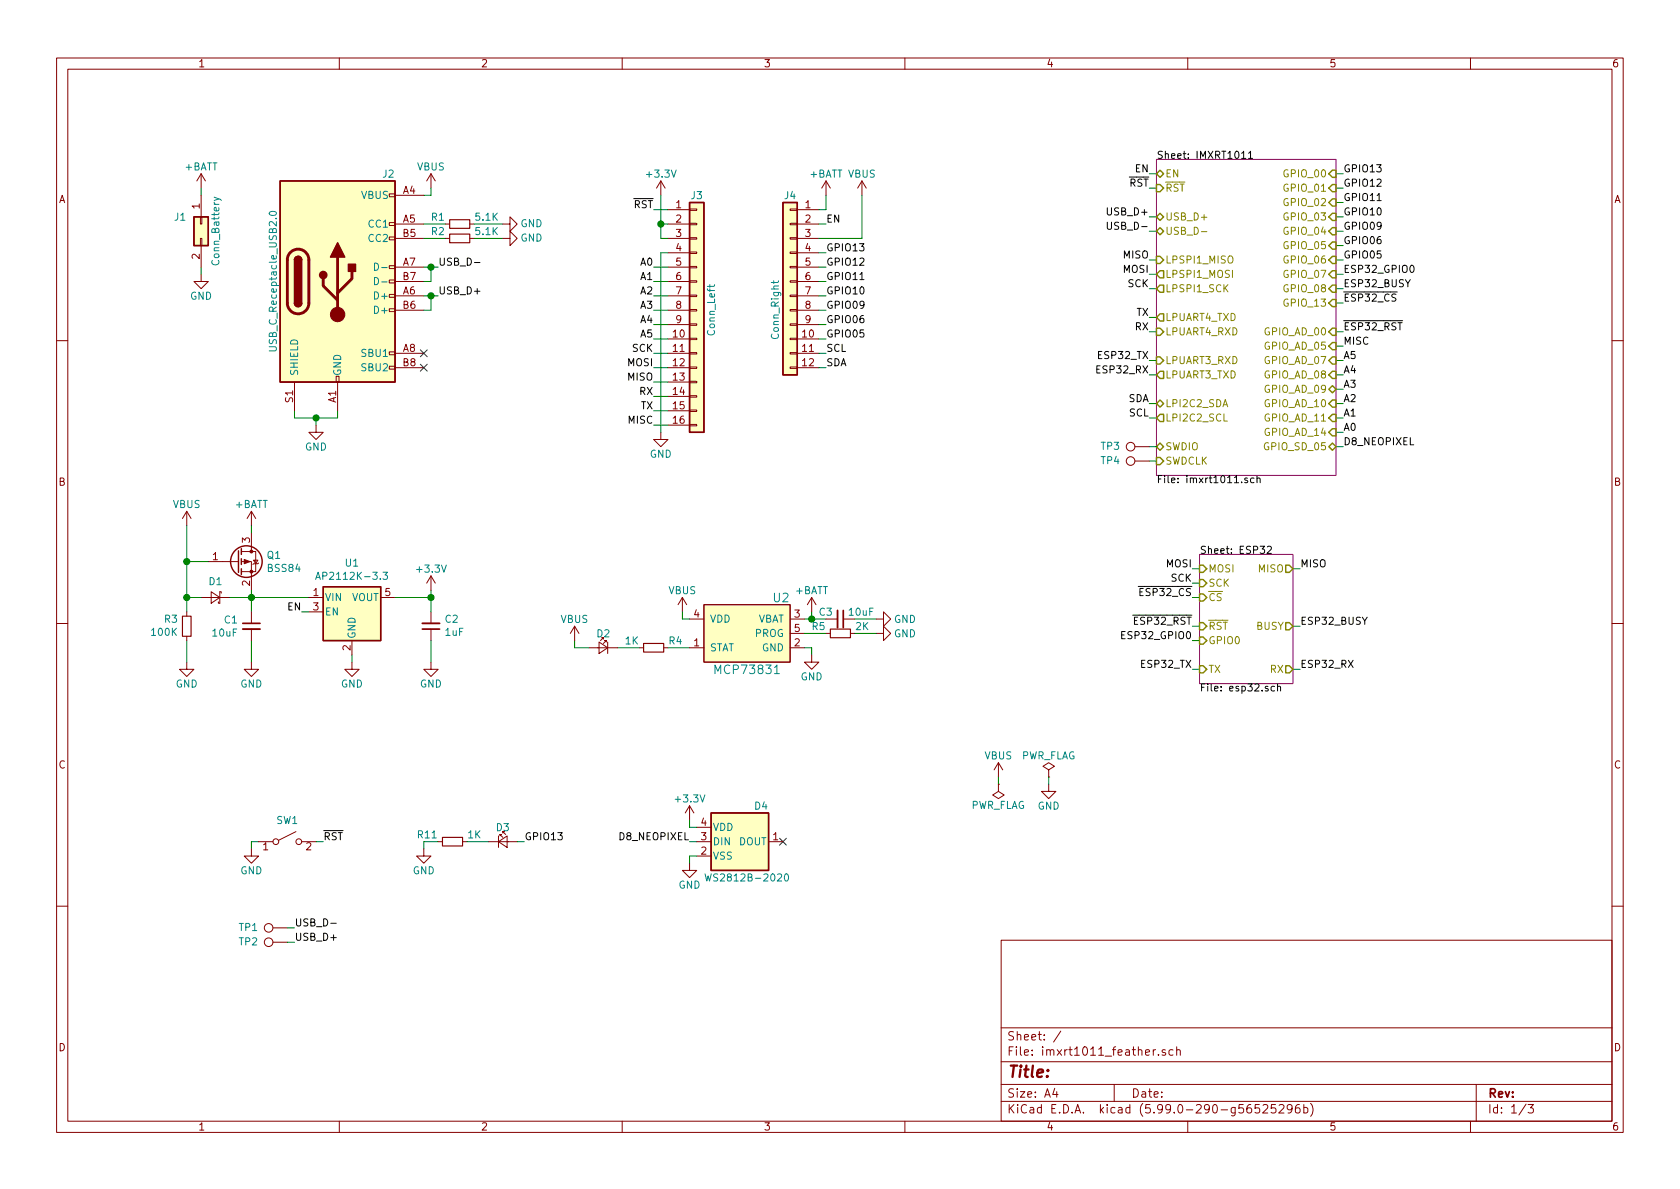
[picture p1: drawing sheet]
EESchema Schematic File Version 5
EELAYER 30 0
EELAYER END
$Descr A4 11693 8268
encoding utf-8
Sheet 1 3
Title ""
Date ""
Rev ""
Comp ""
Comment1 ""
Comment2 ""
Comment3 ""
Comment4 ""
Comment5 ""
Comment6 ""
Comment7 ""
Comment8 ""
Comment9 ""
$EndDescr
$Comp
L power:GND #PWR0101
U 1 1
P 1400 1900
F 0 "#PWR0101" H 1400 1650 50  0001 C CNN
F 1 "GND" H 1400 1750 50  0000 C CNN
F 2 "" H 1400 1900 50  0001 C CNN
F 3 "" H 1400 1900 50  0001 C CNN
	1    1400 1900
	1    0    0    -1  
$EndComp
$Comp
L power:+BATT #PWR0102
U 1 1
P 1400 1300
F 0 "#PWR0102" H 1400 1150 50  0001 C CNN
F 1 "+BATT" H 1400 1450 50  0000 C CNN
F 2 "" H 1400 1300 50  0001 C CNN
F 3 "" H 1400 1300 50  0001 C CNN
	1    1400 1300
	1    0    0    -1  
$EndComp
Wire Wire Line
	1400 1850 1400 1900
Wire Wire Line
	1400 1350 1400 1300
$Comp
L Connector_Generic:Conn_01x12 J4
U 1 1
P 5500 1950
F 0 "J4" H 5500 2550 50  0000 C CNN
F 1 "Conn_Right" V 5600 1750 50  0000 C CNN
F 2 "Connector_PinSocket_2.54mm:PinSocket_1x12_P2.54mm_Vertical" H 5500 1950 50  0001 C CNN
F 3 "~" H 5500 1950 50  0001 C CNN
	1    5500 1950
	-1   0    0    -1  
$EndComp
$Comp
L Connector_Generic:Conn_01x16 J3
U 1 1
P 4850 2150
F 0 "J3" H 4850 2950 50  0000 C CNN
F 1 "Conn_Left" V 4950 2150 50  0000 C CNN
F 2 "Connector_PinSocket_2.54mm:PinSocket_1x16_P2.54mm_Vertical" H 4850 2150 50  0001 C CNN
F 3 "~" H 4850 2150 50  0001 C CNN
	1    4850 2150
	1    0    0    -1  
$EndComp
Wire Wire Line
	4650 1550 4600 1550
Wire Wire Line
	4650 1650 4600 1650
Wire Wire Line
	4650 1750 4600 1750
Wire Wire Line
	4650 1950 4550 1950
Wire Wire Line
	4650 2050 4550 2050
Wire Wire Line
	4650 2150 4550 2150
Wire Wire Line
	4650 2250 4550 2250
Wire Wire Line
	4650 2350 4550 2350
Wire Wire Line
	4650 2450 4550 2450
Wire Wire Line
	4650 2550 4550 2550
Wire Wire Line
	4650 2650 4550 2650
Wire Wire Line
	4650 2750 4550 2750
Wire Wire Line
	4650 2850 4550 2850
Wire Wire Line
	4650 2950 4550 2950
Wire Wire Line
	5700 1450 5750 1450
Text Label 4550 1450 2    50   ~ 0
~RST~
Text Label 4550 1850 2    50   ~ 0
A0
Text Label 4550 1950 2    50   ~ 0
A1
Text Label 4550 2050 2    50   ~ 0
A2
Text Label 4550 2150 2    50   ~ 0
A3
Text Label 4550 2250 2    50   ~ 0
A4
Text Label 4550 2350 2    50   ~ 0
A5
Text Label 4550 2450 2    50   ~ 0
SCK
Text Label 4550 2550 2    50   ~ 0
MOSI
Text Label 4550 2650 2    50   ~ 0
MISO
Text Label 4550 2750 2    50   ~ 0
RX
Text Label 4550 2850 2    50   ~ 0
TX
Text Label 4550 2950 2    50   ~ 0
MISC
$Comp
L power:+BATT #PWR0103
U 1 1
P 5750 1350
F 0 "#PWR0103" H 5750 1200 50  0001 C CNN
F 1 "+BATT" H 5750 1500 50  0000 C CNN
F 2 "" H 5750 1350 50  0001 C CNN
F 3 "" H 5750 1350 50  0001 C CNN
	1    5750 1350
	1    0    0    -1  
$EndComp
$Comp
L power:VBUS #PWR0104
U 1 1
P 6000 1350
F 0 "#PWR0104" H 6000 1200 50  0001 C CNN
F 1 "VBUS" H 6000 1500 50  0000 C CNN
F 2 "" H 6000 1350 50  0001 C CNN
F 3 "" H 6000 1350 50  0001 C CNN
	1    6000 1350
	1    0    0    -1  
$EndComp
$Comp
L power:VBUS #PWR0105
U 1 1
P 3000 1300
F 0 "#PWR0105" H 3000 1150 50  0001 C CNN
F 1 "VBUS" H 3000 1450 50  0000 C CNN
F 2 "" H 3000 1300 50  0001 C CNN
F 3 "" H 3000 1300 50  0001 C CNN
	1    3000 1300
	1    0    0    -1  
$EndComp
Wire Wire Line
	2950 1350 3000 1350
Wire Wire Line
	3000 1350 3000 1300
Wire Wire Line
	2350 2850 2350 2900
Wire Wire Line
	2350 2900 2200 2900
Wire Wire Line
	2050 2900 2050 2850
Wire Wire Line
	2200 2900 2200 2950
Connection ~ 2200 2900
Wire Wire Line
	2200 2900 2050 2900
$Comp
L power:GND #PWR0106
U 1 1
P 2200 2950
F 0 "#PWR0106" H 2200 2700 50  0001 C CNN
F 1 "GND" H 2200 2800 50  0000 C CNN
F 2 "" H 2200 2950 50  0001 C CNN
F 3 "" H 2200 2950 50  0001 C CNN
	1    2200 2950
	1    0    0    -1  
$EndComp
$Comp
L power:GND #PWR0108
U 1 1
P 4600 3000
F 0 "#PWR0108" H 4600 2750 50  0001 C CNN
F 1 "GND" H 4600 2850 50  0000 C CNN
F 2 "" H 4600 3000 50  0001 C CNN
F 3 "" H 4600 3000 50  0001 C CNN
	1    4600 3000
	1    0    0    -1  
$EndComp
Wire Wire Line
	5750 1450 5750 1350
Wire Wire Line
	6000 1350 6000 1650
Wire Wire Line
	5700 1650 6000 1650
Text Label 5750 2350 0    50   ~ 0
GPIO05
Text Label 5750 2250 0    50   ~ 0
GPIO06
Text Label 5750 2150 0    50   ~ 0
GPIO09
Text Label 5750 2050 0    50   ~ 0
GPIO10
Text Label 5750 1950 0    50   ~ 0
GPIO11
Text Label 5750 1850 0    50   ~ 0
GPIO12
Text Label 5750 1750 0    50   ~ 0
GPIO13
Text Label 5750 2450 0    50   ~ 0
SCL
Text Label 5750 2550 0    50   ~ 0
SDA
Wire Wire Line
	5700 2550 5750 2550
Wire Wire Line
	5700 2450 5750 2450
Wire Wire Line
	5700 2350 5750 2350
Wire Wire Line
	5700 2250 5750 2250
Wire Wire Line
	5700 2150 5750 2150
Wire Wire Line
	5700 2050 5750 2050
Wire Wire Line
	5700 1950 5750 1950
Wire Wire Line
	5700 1850 5750 1850
Wire Wire Line
	5700 1750 5750 1750
Wire Wire Line
	5700 1550 5750 1550
Text Label 5750 1550 0    50   ~ 0
EN
$Comp
L Connector:USB_C_Receptacle_USB2.0 J2
U 1 1
P 2350 1950
F 0 "J2" H 2750 2700 50  0000 R CNN
F 1 "USB_C_Receptacle_USB2.0" V 1900 1950 50  0000 C CNN
F 2 "Connector_USB:USB_C_Receptacle_HRO_TYPE-C-31-M-12" H 2500 1950 50  0001 C CNN
F 3 "https://www.usb.org/sites/default/files/documents/usb_type-c.zip" H 2500 1950 50  0001 C CNN
F 4 "C319148" H 2350 1950 50  0001 C CNN "LCSC"
	1    2350 1950
	1    0    0    -1  
$EndComp
Wire Wire Line
	2950 1850 3000 1850
Wire Wire Line
	2950 1950 3000 1950
Wire Wire Line
	2950 2050 3000 2050
Wire Wire Line
	2950 2150 3000 2150
NoConn ~ 2950 2450
NoConn ~ 2950 2550
Wire Wire Line
	3000 1950 3000 1850
Wire Wire Line
	3050 1850 3000 1850
Connection ~ 3000 1850
Wire Wire Line
	3000 2150 3000 2050
Wire Wire Line
	3000 2050 3050 2050
Connection ~ 3000 2050
$Comp
L Device:R_Small R1
U 1 1
P 3200 1550
F 0 "R1" V 3150 1450 50  0000 R CNN
F 1 "5.1K" V 3150 1650 50  0000 L CNN
F 2 "Resistor_SMD:R_0402_1005Metric" H 3200 1550 50  0001 C CNN
F 3 "~" H 3200 1550 50  0001 C CNN
	1    3200 1550
	0    1    1    0   
$EndComp
Wire Wire Line
	2950 1550 3100 1550
$Comp
L Device:R_Small R2
U 1 1
P 3200 1650
F 0 "R2" V 3150 1550 50  0000 R CNN
F 1 "5.1K" V 3150 1750 50  0000 L CNN
F 2 "Resistor_SMD:R_0402_1005Metric" H 3200 1650 50  0001 C CNN
F 3 "~" H 3200 1650 50  0001 C CNN
	1    3200 1650
	0    1    1    0   
$EndComp
Wire Wire Line
	2950 1650 3100 1650
Wire Wire Line
	3300 1550 3500 1550
Wire Wire Line
	3300 1650 3500 1650
$Comp
L power:GND #PWR01
U 1 1
P 3500 1550
F 0 "#PWR01" H 3500 1300 50  0001 C CNN
F 1 "GND" V 3500 1350 50  0000 C CNN
F 2 "" H 3500 1550 50  0001 C CNN
F 3 "" H 3500 1550 50  0001 C CNN
	1    3500 1550
	0    -1   -1   0   
$EndComp
$Comp
L power:GND #PWR02
U 1 1
P 3500 1650
F 0 "#PWR02" H 3500 1400 50  0001 C CNN
F 1 "GND" V 3500 1450 50  0000 C CNN
F 2 "" H 3500 1650 50  0001 C CNN
F 3 "" H 3500 1650 50  0001 C CNN
	1    3500 1650
	0    -1   -1   0   
$EndComp
Text Label 3050 1850 0    50   ~ 0
USB_D-
Text Label 3050 2050 0    50   ~ 0
USB_D+
$Comp
L power:VBUS #PWR03
U 1 1
P 1300 3650
F 0 "#PWR03" H 1300 3500 50  0001 C CNN
F 1 "VBUS" H 1300 3800 50  0000 C CNN
F 2 "" H 1300 3650 50  0001 C CNN
F 3 "" H 1300 3650 50  0001 C CNN
	1    1300 3650
	1    0    0    -1  
$EndComp
$Comp
L power:+BATT #PWR05
U 1 1
P 1750 3650
F 0 "#PWR05" H 1750 3500 50  0001 C CNN
F 1 "+BATT" H 1750 3800 50  0000 C CNN
F 2 "" H 1750 3650 50  0001 C CNN
F 3 "" H 1750 3650 50  0001 C CNN
	1    1750 3650
	1    0    0    -1  
$EndComp
$Comp
L Transistor_FET:BSS84 Q1
U 1 1
P 1650 3900
F 0 "Q1" H 1854 3946 50  0000 L CNN
F 1 "BSS84" H 1854 3855 50  0000 L CNN
F 2 "Package_TO_SOT_SMD:SOT-23" H 1850 3825 50  0001 L CIN
F 3 "http://assets.nexperia.com/documents/data-sheet/BSS84.pdf" H 1650 3900 50  0001 L CNN
F 4 "C85202" H 1650 3900 50  0001 C CNN "LCSC"
	1    1650 3900
	1    0    0    -1  
$EndComp
Wire Wire Line
	1750 3700 1750 3650
Wire Wire Line
	1750 4100 1750 4150
$Comp
L Device:D_Schottky_Small D1
U 1 1
P 1500 4150
F 0 "D1" H 1500 4263 50  0000 C CNN
F 1 "D_Schottky_Small" H 1500 4264 50  0001 C CNN
F 2 "Diode_SMD:D_SOD-323" V 1500 4150 50  0001 C CNN
F 3 "~" V 1500 4150 50  0001 C CNN
F 4 "C114023" H 1500 4150 50  0001 C CNN "LCSC"
	1    1500 4150
	-1   0    0    -1  
$EndComp
Wire Wire Line
	1600 4150 1750 4150
Connection ~ 1750 4150
Wire Wire Line
	1750 4150 1750 4250
$Comp
L Device:C_Small C2
U 1 1
P 3000 4350
F 0 "C2" H 2908 4304 50  0000 R CNN
F 1 "1uF" H 2908 4395 50  0000 R CNN
F 2 "Capacitor_SMD:C_0402_1005Metric" H 3000 4350 50  0001 C CNN
F 3 "~" H 3000 4350 50  0001 C CNN
	1    3000 4350
	-1   0    0    1   
$EndComp
Wire Wire Line
	1750 4450 1750 4600
$Comp
L power:GND #PWR04
U 1 1
P 1300 4600
F 0 "#PWR04" H 1300 4350 50  0001 C CNN
F 1 "GND" H 1300 4450 50  0000 C CNN
F 2 "" H 1300 4600 50  0001 C CNN
F 3 "" H 1300 4600 50  0001 C CNN
	1    1300 4600
	1    0    0    -1  
$EndComp
$Comp
L power:GND #PWR06
U 1 1
P 1750 4600
F 0 "#PWR06" H 1750 4350 50  0001 C CNN
F 1 "GND" H 1750 4450 50  0000 C CNN
F 2 "" H 1750 4600 50  0001 C CNN
F 3 "" H 1750 4600 50  0001 C CNN
	1    1750 4600
	1    0    0    -1  
$EndComp
Connection ~ 3000 4150
Wire Wire Line
	1750 4150 2150 4150
Wire Wire Line
	3000 4250 3000 4150
Wire Wire Line
	2450 4550 2450 4600
Wire Wire Line
	3000 4150 3000 4100
$Comp
L power:+3.3V #PWR08
U 1 1
P 3000 4100
F 0 "#PWR08" H 3000 3950 50  0001 C CNN
F 1 "+3.3V" H 3000 4250 50  0000 C CNN
F 2 "" H 3000 4100 50  0001 C CNN
F 3 "" H 3000 4100 50  0001 C CNN
	1    3000 4100
	1    0    0    -1  
$EndComp
$Comp
L power:GND #PWR07
U 1 1
P 2450 4600
F 0 "#PWR07" H 2450 4350 50  0001 C CNN
F 1 "GND" H 2450 4450 50  0000 C CNN
F 2 "" H 2450 4600 50  0001 C CNN
F 3 "" H 2450 4600 50  0001 C CNN
	1    2450 4600
	1    0    0    -1  
$EndComp
Wire Wire Line
	1300 4150 1400 4150
Wire Wire Line
	1300 4450 1300 4600
Wire Wire Line
	1300 3900 1300 4150
Wire Wire Line
	1300 3650 1300 3900
Wire Wire Line
	1300 4150 1300 4250
Connection ~ 1300 4150
Connection ~ 1300 3900
$Comp
L Device:R_Small R3
U 1 1
P 1300 4350
F 0 "R3" H 1242 4304 50  0000 R CNN
F 1 "100K" H 1242 4395 50  0000 R CNN
F 2 "Resistor_SMD:R_0402_1005Metric" H 1300 4350 50  0001 C CNN
F 3 "~" H 1300 4350 50  0001 C CNN
	1    1300 4350
	1    0    0    1   
$EndComp
Wire Wire Line
	1300 3900 1450 3900
$Comp
L Device:C_Small C1
U 1 1
P 1750 4350
F 0 "C1" H 1659 4396 50  0000 R CNN
F 1 "10uF" H 1659 4305 50  0000 R CNN
F 2 "Capacitor_SMD:C_0402_1005Metric" H 1750 4350 50  0001 C CNN
F 3 "~" H 1750 4350 50  0001 C CNN
	1    1750 4350
	1    0    0    -1  
$EndComp
Wire Wire Line
	3000 4450 3000 4600
$Comp
L power:GND #PWR09
U 1 1
P 3000 4600
F 0 "#PWR09" H 3000 4350 50  0001 C CNN
F 1 "GND" H 3000 4450 50  0000 C CNN
F 2 "" H 3000 4600 50  0001 C CNN
F 3 "" H 3000 4600 50  0001 C CNN
	1    3000 4600
	-1   0    0    -1  
$EndComp
Wire Wire Line
	5600 4300 5650 4300
$Comp
L power:VBUS #PWR011
U 1 1
P 4750 4250
F 0 "#PWR011" H 4750 4100 50  0001 C CNN
F 1 "VBUS" H 4750 4400 50  0000 C CNN
F 2 "" H 4750 4250 50  0001 C CNN
F 3 "" H 4750 4250 50  0001 C CNN
	1    4750 4250
	1    0    0    -1  
$EndComp
$Comp
L Device:R_Small R5
U 1 1
P 5850 4400
F 0 "R5" V 5800 4300 50  0000 R CNN
F 1 "2K" V 5800 4500 50  0000 L CNN
F 2 "Resistor_SMD:R_0402_1005Metric" H 5850 4400 50  0001 C CNN
F 3 "~" H 5850 4400 50  0001 C CNN
	1    5850 4400
	0    1    1    0   
$EndComp
$Comp
L Device:R_Small R4
U 1 1
P 4550 4500
F 0 "R4" V 4500 4400 50  0000 R CNN
F 1 "1K" V 4500 4600 50  0000 L CNN
F 2 "Resistor_SMD:R_0402_1005Metric" H 4550 4500 50  0001 C CNN
F 3 "~" H 4550 4500 50  0001 C CNN
	1    4550 4500
	0    -1   1    0   
$EndComp
Wire Wire Line
	4800 4500 4650 4500
Wire Wire Line
	4000 4500 4000 4450
Wire Wire Line
	4450 4500 4300 4500
$Comp
L power:VBUS #PWR010
U 1 1
P 4000 4450
F 0 "#PWR010" H 4000 4300 50  0001 C CNN
F 1 "VBUS" H 4000 4600 50  0000 C CNN
F 2 "" H 4000 4450 50  0001 C CNN
F 3 "" H 4000 4450 50  0001 C CNN
	1    4000 4450
	-1   0    0    -1  
$EndComp
$Comp
L Device:LED_Small D2
U 1 1
P 4200 4500
F 0 "D2" H 4200 4600 50  0000 C CNN
F 1 "LED_CHR" H 4200 4644 50  0001 C CNN
F 2 "LED_SMD:LED_0603_1608Metric" V 4200 4500 50  0001 C CNN
F 3 "~" V 4200 4500 50  0001 C CNN
	1    4200 4500
	-1   0    0    -1  
$EndComp
Wire Wire Line
	5650 4300 5650 4250
Wire Wire Line
	5650 4300 5750 4300
Connection ~ 5650 4300
$Comp
L power:+BATT #PWR012
U 1 1
P 5650 4250
F 0 "#PWR012" H 5650 4100 50  0001 C CNN
F 1 "+BATT" H 5650 4400 50  0000 C CNN
F 2 "" H 5650 4250 50  0001 C CNN
F 3 "" H 5650 4250 50  0001 C CNN
	1    5650 4250
	1    0    0    -1  
$EndComp
$Comp
L Device:C_Small C3
U 1 1
P 5850 4300
F 0 "C3" V 5800 4250 50  0000 R CNN
F 1 "10uF" V 5800 4350 50  0000 L CNN
F 2 "Capacitor_SMD:C_0402_1005Metric" H 5850 4300 50  0001 C CNN
F 3 "~" H 5850 4300 50  0001 C CNN
	1    5850 4300
	0    1    1    0   
$EndComp
Wire Wire Line
	5950 4300 6100 4300
$Comp
L power:GND #PWR014
U 1 1
P 6100 4300
F 0 "#PWR014" H 6100 4050 50  0001 C CNN
F 1 "GND" V 6100 4100 50  0000 C CNN
F 2 "" H 6100 4300 50  0001 C CNN
F 3 "" H 6100 4300 50  0001 C CNN
	1    6100 4300
	0    -1   1    0   
$EndComp
$Comp
L Battery_Management_Extra:MCP73831 U2
U 1 1
P 5200 4400
F 0 "U2" H 5500 4650 60  0000 R CNN
F 1 "MCP73831" H 5200 4150 60  0000 C CNN
F 2 "Package_TO_SOT_SMD:SOT-23-5" H 5200 4050 60  0001 C CNN
F 3 "https://datasheet.lcsc.com/szlcsc/Microchip-Tech-MCP73831T-2ATI-OT_C14879.pdf" H 5200 5250 60  0001 C CNN
F 4 "C14879" H 5200 4400 50  0001 C CNN "LCSC"
	1    5200 4400
	1    0    0    -1  
$EndComp
$Comp
L power:GND #PWR015
U 1 1
P 6100 4400
F 0 "#PWR015" H 6100 4150 50  0001 C CNN
F 1 "GND" V 6100 4200 50  0000 C CNN
F 2 "" H 6100 4400 50  0001 C CNN
F 3 "" H 6100 4400 50  0001 C CNN
	1    6100 4400
	0    -1   1    0   
$EndComp
Wire Wire Line
	5750 4400 5600 4400
Wire Wire Line
	5950 4400 6100 4400
Wire Wire Line
	5600 4500 5650 4500
Wire Wire Line
	5650 4500 5650 4550
$Comp
L power:GND #PWR013
U 1 1
P 5650 4550
F 0 "#PWR013" H 5650 4300 50  0001 C CNN
F 1 "GND" H 5650 4400 50  0000 C CNN
F 2 "" H 5650 4550 50  0001 C CNN
F 3 "" H 5650 4550 50  0001 C CNN
	1    5650 4550
	-1   0    0    -1  
$EndComp
Wire Wire Line
	4750 4250 4750 4300
Wire Wire Line
	4750 4300 4800 4300
Wire Wire Line
	4000 4500 4100 4500
Wire Wire Line
	1800 5850 1750 5850
Wire Wire Line
	1750 5850 1750 5900
$Comp
L power:GND #PWR016
U 1 1
P 1750 5900
F 0 "#PWR016" H 1750 5650 50  0001 C CNN
F 1 "GND" H 1750 5750 50  0000 C CNN
F 2 "" H 1750 5900 50  0001 C CNN
F 3 "" H 1750 5900 50  0001 C CNN
	1    1750 5900
	1    0    0    -1  
$EndComp
$Comp
L Switch:SW_SPST SW1
U 1 1
P 2000 5850
F 0 "SW1" H 2000 6000 50  0000 C CNN
F 1 "SW_RST" H 2000 5994 50  0001 C CNN
F 2 "Button_Switch_SMD:SW_SPST_B3U-1000P-B" H 2000 5850 50  0001 C CNN
F 3 "~" H 2000 5850 50  0001 C CNN
F 4 "C128937" H 2000 5850 50  0001 C CNN "LCSC"
	1    2000 5850
	1    0    0    -1  
$EndComp
Wire Wire Line
	2200 5850 2250 5850
Text Label 2250 5850 0    50   ~ 0
~RST~
Wire Wire Line
	4600 1550 4600 1650
Connection ~ 4600 1550
$Comp
L Regulator_Linear:AP2112K-3.3 U1
U 1 1
P 2450 4250
F 0 "U1" H 2450 4592 50  0000 C CNN
F 1 "AP2112K-3.3" H 2450 4500 50  0000 C CNN
F 2 "Package_TO_SOT_SMD:SOT-23-5" H 2450 4575 50  0001 C CNN
F 3 "https://www.diodes.com/assets/Datasheets/AP2112.pdf" H 2450 4350 50  0001 C CNN
F 4 "C51118" H 2450 4250 50  0001 C CNN "LCSC"
	1    2450 4250
	1    0    0    -1  
$EndComp
Wire Wire Line
	2150 4250 2100 4250
Text Label 2100 4250 2    50   ~ 0
EN
Wire Wire Line
	2750 4150 3000 4150
$Comp
L power:+3.3V #PWR0107
U 1 1
P 4600 1350
F 0 "#PWR0107" H 4600 1200 50  0001 C CNN
F 1 "+3.3V" H 4600 1500 50  0000 C CNN
F 2 "" H 4600 1350 50  0001 C CNN
F 3 "" H 4600 1350 50  0001 C CNN
	1    4600 1350
	1    0    0    -1  
$EndComp
Wire Wire Line
	4600 1350 4600 1550
Wire Wire Line
	4550 1450 4650 1450
Text Label 8000 2600 2    50   ~ 0
ESP32_RX
Text Label 8000 2500 2    50   ~ 0
ESP32_TX
Wire Wire Line
	9300 2900 9350 2900
Text Label 9350 2800 0    50   ~ 0
A2
Text Label 9350 1700 0    50   ~ 0
GPIO06
Wire Wire Line
	9300 2400 9350 2400
Text Label 8000 2900 2    50   ~ 0
SCL
Wire Wire Line
	9300 2700 9350 2700
Text Label 9350 2400 0    50   ~ 0
MISC
Text Label 9350 2900 0    50   ~ 0
A1
Wire Wire Line
	8050 1600 8000 1600
Text Label 9050 3950 0    50   ~ 0
MISO
Wire Wire Line
	9300 2000 9350 2000
Text Label 8300 4150 2    50   ~ 0
~ESP32_CS~
Text Label 9350 2100 0    50   ~ 0
~ESP32_CS~
Text Label 9350 2000 0    50   ~ 0
ESP32_BUSY
Text Label 8000 1200 2    50   ~ 0
EN
Text Label 9050 4650 0    50   ~ 0
ESP32_RX
Wire Wire Line
	8050 1800 8000 1800
Wire Wire Line
	8050 1300 8000 1300
Text Label 9350 1400 0    50   ~ 0
GPIO11
Wire Wire Line
	9300 1500 9350 1500
Text Label 8000 2300 2    50   ~ 0
RX
Wire Wire Line
	8350 3950 8300 3950
Wire Wire Line
	8350 4050 8300 4050
Wire Wire Line
	8350 4450 8300 4450
Wire Wire Line
	8050 1200 8000 1200
Text Label 9350 1200 0    50   ~ 0
GPIO13
Text Label 9350 3000 0    50   ~ 0
A0
Text Label 9350 1500 0    50   ~ 0
GPIO10
Text Label 8000 2200 2    50   ~ 0
TX
Wire Wire Line
	9300 3100 9350 3100
Text Label 8000 2800 2    50   ~ 0
SDA
Text Label 8000 2000 2    50   ~ 0
SCK
Wire Wire Line
	9300 1900 9350 1900
Text Label 9350 1600 0    50   ~ 0
GPIO09
Wire Wire Line
	9300 1800 9350 1800
Wire Wire Line
	8050 2800 8000 2800
Text Label 9350 1900 0    50   ~ 0
ESP32_GPIO0
Wire Wire Line
	8350 4350 8300 4350
Wire Wire Line
	9000 4350 9050 4350
Wire Wire Line
	9000 4650 9050 4650
Wire Wire Line
	8350 4650 8300 4650
Wire Wire Line
	8350 4150 8300 4150
Wire Wire Line
	9000 3950 9050 3950
Text Label 8000 1500 2    50   ~ 0
USB_D+
Text Label 8000 1600 2    50   ~ 0
USB_D-
Wire Wire Line
	9300 1300 9350 1300
$Sheet
S 8350 3850 650  900 
U 5E65D3BB
F0 "ESP32" 50
F1 "esp32.sch" 50
F2 "MOSI" I L 8350 3950 50 
F3 "RX" O R 9000 4650 50 
F4 "TX" I L 8350 4650 50 
F5 "GPIO0" I L 8350 4450 50 
F6 "~CS~" I L 8350 4150 50 
F7 "SCK" I L 8350 4050 50 
F8 "MISO" O R 9000 3950 50 
F9 "BUSY" O R 9000 4350 50 
F10 "~RST~" I L 8350 4350 50 
$EndSheet
Text Label 8000 1300 2    50   ~ 0
~RST~
Wire Wire Line
	8050 1500 8000 1500
Wire Wire Line
	9300 2500 9350 2500
Text Label 9350 2500 0    50   ~ 0
A5
Text Label 8000 1800 2    50   ~ 0
MISO
Text Label 9350 1800 0    50   ~ 0
GPIO05
Wire Wire Line
	9300 2100 9350 2100
Wire Wire Line
	9300 2300 9350 2300
Wire Wire Line
	9300 2600 9350 2600
Wire Wire Line
	8050 2200 8000 2200
Wire Wire Line
	8050 2500 8000 2500
Wire Wire Line
	8050 2600 8000 2600
Text Label 9350 2700 0    50   ~ 0
A3
Text Label 9350 1300 0    50   ~ 0
GPIO12
Text Label 9350 2600 0    50   ~ 0
A4
Text Label 9050 4350 0    50   ~ 0
ESP32_BUSY
Text Label 8300 3950 2    50   ~ 0
MOSI
Wire Wire Line
	9300 1400 9350 1400
Text Label 8300 4350 2    50   ~ 0
~ESP32_RST~
Text Label 8300 4450 2    50   ~ 0
ESP32_GPIO0
Text Label 9350 2300 0    50   ~ 0
~ESP32_RST~
Wire Wire Line
	9300 1600 9350 1600
Wire Wire Line
	9300 3000 9350 3000
Wire Wire Line
	8050 2300 8000 2300
Text Label 8300 4050 2    50   ~ 0
SCK
Wire Wire Line
	8050 1900 8000 1900
Wire Wire Line
	9300 1700 9350 1700
Wire Wire Line
	9300 2800 9350 2800
Wire Wire Line
	8050 2000 8000 2000
Text Label 8300 4650 2    50   ~ 0
ESP32_TX
Wire Wire Line
	8050 2900 8000 2900
Wire Wire Line
	9300 1200 9350 1200
Text Label 8000 1900 2    50   ~ 0
MOSI
$Sheet
S 8050 1100 1250 2200
U 5E6C36A2
F0 "IMXRT1011" 50
F1 "imxrt1011.sch" 50
F2 "EN" B L 8050 1200 50 
F3 "~RST~" I L 8050 1300 50 
F4 "USB_D-" B L 8050 1600 50 
F5 "USB_D+" B L 8050 1500 50 
F6 "LPSPI1_SCK" O L 8050 2000 50 
F7 "LPSPI1_MOSI" O L 8050 1900 50 
F8 "LPSPI1_MISO" I L 8050 1800 50 
F9 "LPI2C2_SDA" B L 8050 2800 50 
F10 "LPI2C2_SCL" O L 8050 2900 50 
F11 "LPUART4_RXD" I L 8050 2300 50 
F12 "LPUART4_TXD" O L 8050 2200 50 
F13 "LPUART3_RXD" I L 8050 2500 50 
F14 "LPUART3_TXD" O L 8050 2600 50 
F15 "GPIO_AD_14" I R 9300 3000 50 
F16 "GPIO_AD_11" I R 9300 2900 50 
F17 "GPIO_AD_10" I R 9300 2800 50 
F18 "GPIO_AD_09" B R 9300 2700 50 
F19 "GPIO_AD_08" I R 9300 2600 50 
F20 "GPIO_AD_07" I R 9300 2500 50 
F21 "GPIO_AD_05" I R 9300 2400 50 
F22 "GPIO_AD_00" I R 9300 2300 50 
F23 "GPIO_13" I R 9300 2100 50 
F24 "GPIO_07" I R 9300 1900 50 
F25 "GPIO_08" I R 9300 2000 50 
F26 "GPIO_06" I R 9300 1800 50 
F27 "GPIO_05" I R 9300 1700 50 
F28 "GPIO_04" I R 9300 1600 50 
F29 "GPIO_03" I R 9300 1500 50 
F30 "GPIO_02" I R 9300 1400 50 
F31 "GPIO_01" I R 9300 1300 50 
F32 "GPIO_00" I R 9300 1200 50 
F33 "GPIO_SD_05" B R 9300 3100 50 
F34 "SWDCLK" I L 8050 3200 50 
F35 "SWDIO" B L 8050 3100 50 
$EndSheet
Wire Wire Line
	3050 5850 2950 5850
Wire Wire Line
	2950 5850 2950 5900
$Comp
L power:GND #PWR0112
U 1 1
P 2950 5900
F 0 "#PWR0112" H 2950 5650 50  0001 C CNN
F 1 "GND" H 2950 5750 50  0000 C CNN
F 2 "" H 2950 5900 50  0001 C CNN
F 3 "" H 2950 5900 50  0001 C CNN
	1    2950 5900
	1    0    0    -1  
$EndComp
$Comp
L Device:LED_Small D3
U 1 1
P 3500 5850
F 0 "D3" H 3500 5950 50  0000 C CNN
F 1 "LED_USR" H 3500 5994 50  0001 C CNN
F 2 "LED_SMD:LED_0603_1608Metric" V 3500 5850 50  0001 C CNN
F 3 "~" V 3500 5850 50  0001 C CNN
	1    3500 5850
	1    0    0    -1  
$EndComp
$Comp
L Device:R_Small R11
U 1 1
P 3150 5850
F 0 "R11" V 3100 5750 50  0000 R CNN
F 1 "1K" V 3100 5950 50  0000 L CNN
F 2 "Resistor_SMD:R_0402_1005Metric" H 3150 5850 50  0001 C CNN
F 3 "~" H 3150 5850 50  0001 C CNN
	1    3150 5850
	0    1    1    0   
$EndComp
Wire Wire Line
	3600 5850 3650 5850
Text Label 3650 5850 0    50   ~ 0
GPIO13
Wire Wire Line
	3250 5850 3400 5850
Text Label 4800 5850 2    50   ~ 0
D8_NEOPIXEL
$Comp
L power:GND #PWR0125
U 1 1
P 4800 6000
F 0 "#PWR0125" H 4800 5750 50  0001 C CNN
F 1 "GND" H 4800 5850 50  0000 C CNN
F 2 "" H 4800 6000 50  0001 C CNN
F 3 "" H 4800 6000 50  0001 C CNN
	1    4800 6000
	1    0    0    -1  
$EndComp
NoConn ~ 5450 5850
Wire Wire Line
	4800 5950 4800 6000
$Comp
L power:+3.3V #PWR0126
U 1 1
P 4800 5700
F 0 "#PWR0126" H 4800 5550 50  0001 C CNN
F 1 "+3.3V" H 4800 5850 50  0000 C CNN
F 2 "" H 4800 5700 50  0001 C CNN
F 3 "" H 4800 5700 50  0001 C CNN
	1    4800 5700
	1    0    0    -1  
$EndComp
Wire Wire Line
	4800 5750 4800 5700
Wire Wire Line
	4850 5850 4800 5850
$Comp
L LED_Extra:WS2812B-2020 D4
U 1 1
P 5150 5850
F 0 "D4" H 5350 6100 50  0000 R CNN
F 1 "WS2812B-2020" H 5200 5600 50  0000 C CNN
F 2 "LED_SMD_Extra:WS2812B-2020" H 5200 5550 50  0001 L TNN
F 3 "https://www.tme.eu/Document/4a8239e52df5e0b5cc2eb96834c5d8b6/WS2812B-2020.pdf" H 5250 5475 50  0001 L TNN
	1    5150 5850
	1    0    0    -1  
$EndComp
Wire Wire Line
	4850 5750 4800 5750
Wire Wire Line
	4850 5950 4800 5950
Text Label 9350 3100 0    50   ~ 0
D8_NEOPIXEL
$Comp
L power:VBUS #PWR0127
U 1 1
P 6950 5400
F 0 "#PWR0127" H 6950 5250 50  0001 C CNN
F 1 "VBUS" H 6950 5550 50  0000 C CNN
F 2 "" H 6950 5400 50  0001 C CNN
F 3 "" H 6950 5400 50  0001 C CNN
	1    6950 5400
	1    0    0    -1  
$EndComp
Wire Wire Line
	6950 5400 6950 5450
$Comp
L power:PWR_FLAG #FLG0101
U 1 1
P 6950 5450
F 0 "#FLG0101" H 6950 5525 50  0001 C CNN
F 1 "PWR_FLAG" H 6950 5600 50  0000 C CNN
F 2 "" H 6950 5450 50  0001 C CNN
F 3 "~" H 6950 5450 50  0001 C CNN
	1    6950 5450
	-1   0    0    1   
$EndComp
$Comp
L power:GND #PWR0128
U 1 1
P 7300 5450
F 0 "#PWR0128" H 7300 5200 50  0001 C CNN
F 1 "GND" H 7300 5300 50  0000 C CNN
F 2 "" H 7300 5450 50  0001 C CNN
F 3 "" H 7300 5450 50  0001 C CNN
	1    7300 5450
	1    0    0    -1  
$EndComp
$Comp
L power:PWR_FLAG #FLG0102
U 1 1
P 7300 5400
F 0 "#FLG0102" H 7300 5475 50  0001 C CNN
F 1 "PWR_FLAG" H 7300 5550 50  0000 C CNN
F 2 "" H 7300 5400 50  0001 C CNN
F 3 "~" H 7300 5400 50  0001 C CNN
	1    7300 5400
	1    0    0    -1  
$EndComp
Wire Wire Line
	7300 5400 7300 5450
Wire Wire Line
	4550 1850 4650 1850
Wire Wire Line
	4600 1750 4600 3000
$Comp
L Connector_Generic:Conn_02x01 J1
U 1 1
P 1400 1550
F 0 "J1" V 1350 1650 50  0000 L CNN
F 1 "Conn_Battery" H 1450 1450 50  0000 C CNN
F 2 "Connector_JST:JST_PH_S2B-PH-SM4-TB_1x02-1MP_P2.00mm_Horizontal" H 1400 1550 50  0001 C CNN
F 3 "~" H 1400 1550 50  0001 C CNN
F 4 "C375128" H 1400 1550 50  0001 C CNN "LCSC"
	1    1400 1550
	0    -1   1    0   
$EndComp
$Comp
L Connector:TestPoint TP1
U 1 1
P 2000 6450
F 0 "TP1" V 2000 6650 50  0000 L CNN
F 1 "TP_USB_D-" V 2104 6522 50  0001 C CNN
F 2 "TestPoint:TestPoint_Pad_D1.0mm" H 2200 6450 50  0001 C CNN
F 3 "~" H 2200 6450 50  0001 C CNN
	1    2000 6450
	0    -1   -1   0   
$EndComp
$Comp
L Connector:TestPoint TP2
U 1 1
P 2000 6550
F 0 "TP2" V 2000 6750 50  0000 L CNN
F 1 "TP_USB_D+" V 1955 6738 50  0001 L CNN
F 2 "TestPoint:TestPoint_Pad_D1.0mm" H 2200 6550 50  0001 C CNN
F 3 "~" H 2200 6550 50  0001 C CNN
	1    2000 6550
	0    -1   -1   0   
$EndComp
Text Label 2050 6550 0    50   ~ 0
USB_D+
Text Label 2050 6450 0    50   ~ 0
USB_D-
Wire Wire Line
	2000 6450 2050 6450
Wire Wire Line
	2000 6550 2050 6550
Wire Wire Line
	8050 3100 8000 3100
Wire Wire Line
	8050 3200 8000 3200
$Comp
L Connector:TestPoint TP3
U 1 1
P 8000 3100
F 0 "TP3" V 8000 3300 50  0000 L CNN
F 1 "TP_SWDIO" V 8104 3172 50  0001 C CNN
F 2 "TestPoint:TestPoint_Pad_D1.0mm" H 8200 3100 50  0001 C CNN
F 3 "~" H 8200 3100 50  0001 C CNN
	1    8000 3100
	0    -1   -1   0   
$EndComp
$Comp
L Connector:TestPoint TP4
U 1 1
P 8000 3200
F 0 "TP4" V 8000 3400 50  0000 L CNN
F 1 "TP_SWDCLK" V 7955 3388 50  0001 L CNN
F 2 "TestPoint:TestPoint_Pad_D1.0mm" H 8200 3200 50  0001 C CNN
F 3 "~" H 8200 3200 50  0001 C CNN
	1    8000 3200
	0    -1   -1   0   
$EndComp
$EndSCHEMATC
